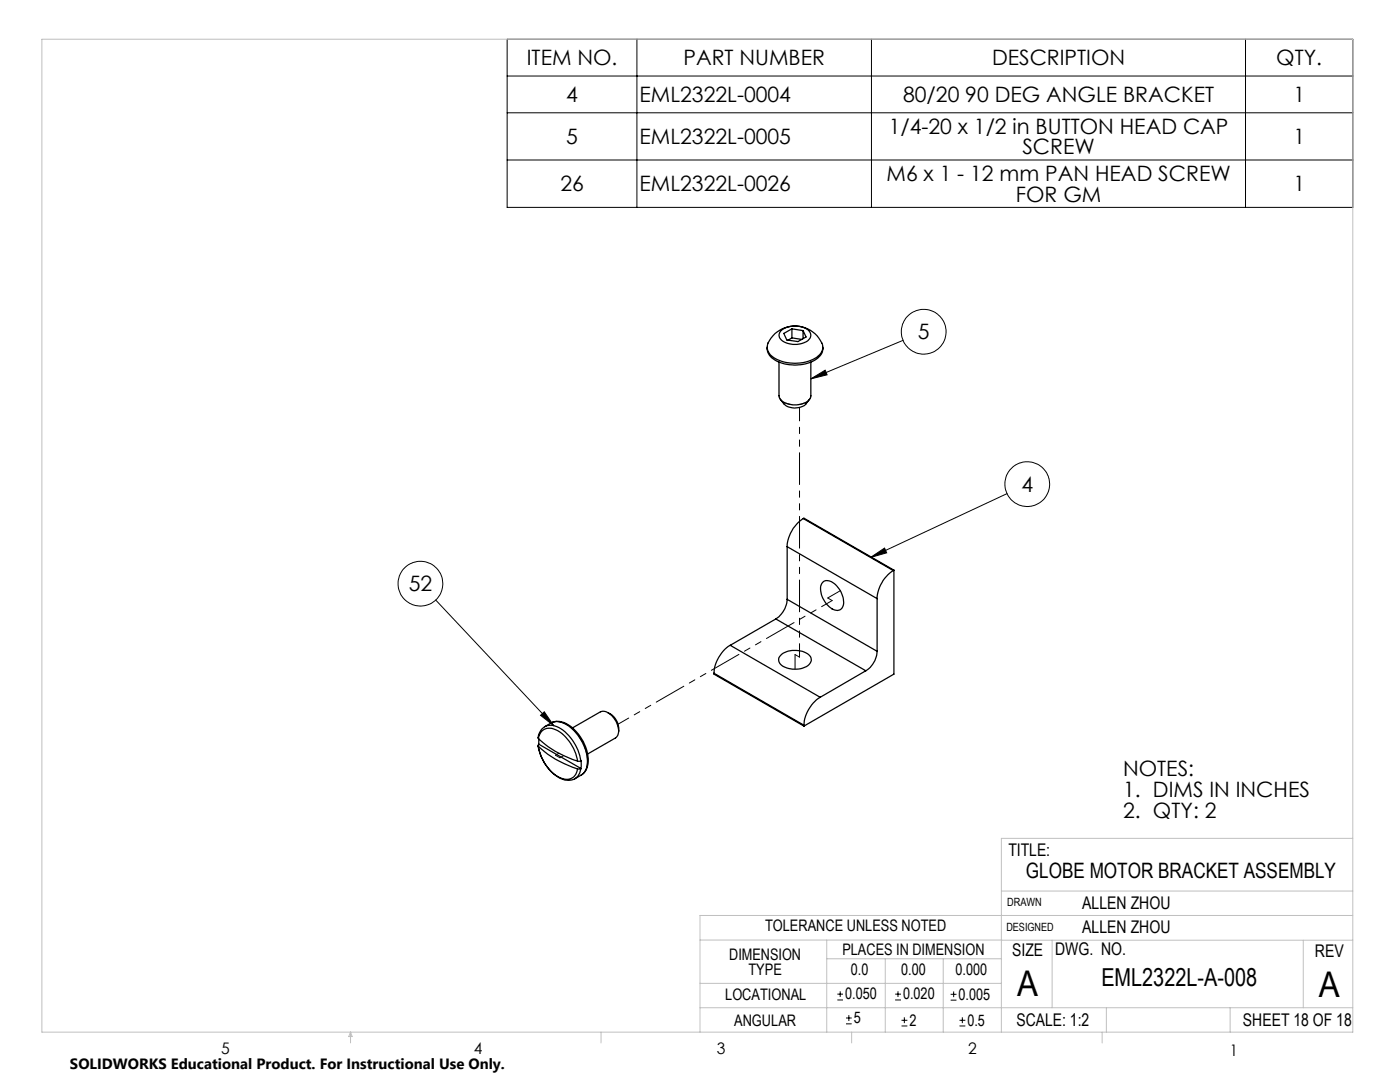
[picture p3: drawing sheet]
<svg xmlns="http://www.w3.org/2000/svg" width="279mm" height="216mm" viewBox="0 0 279 216" stroke-linecap="round" stroke-linejoin="round" font-family="sans-serif">
<g fill="none" stroke="#000" stroke-width=".2">
<path d="M101.2 7.8h168.8v33.6h-168.8zM101.2 15.2h168.8M127.1 7.8v33.6M173.9 7.8v33.6M248.6 7.8v33.6M101.2 22.5h168.8M101.2 31.9h168.8M161.8 75.6l2.9-1.7 .4 .9zM180.2 67.9l-18.4 7.7M201 98.5l-27.3 12.7M87 119.7l23.5 25.1M173.7 111.2l2.8-1.8 .5 .9z"/>
<path d="M107.9 142.7l.7-.7 1.9 2.8zM167.1 199.5h1.1M167.1 198.4h1.1M167.7 197.8v1.1M178.6 199.5h1.2M178.6 198.4h1.2M179.2 197.8v1.1M189.7 199.6h1.2M189.7 198.4h1.2M190.3 197.8v1.2M168.8 204.3h1.2M168.8 203.1h1.2"/>
<path d="M169.4 202.6v1.1M179.9 204.7h1.2M179.9 203.6h1.2M180.5 203v1.2M191.5 204.7h1.2M191.5 203.6h1.2M192.1 203v1.2"/>
<circle cx="184.3" cy="66.2" r="4.5"/>
<circle cx="205" cy="96.6" r="4.5"/>
<circle cx="83.9" cy="116.5" r="4.5"/>
</g>
<g fill="none" stroke="#c0c0c0" stroke-width=".2">
<path d="M8.4 7.8h261.6v198.2h-261.6zM199.8 177.8h70.2M270 167.3h-70.2v38.7M139.7 187.6h60.2M139.7 196.2h60.1M165 187.6v18.4M165 191.3h34.8M176.7 191.3v14.7M188.2 191.3v14.7M199.8 187.6h70.2M210 187.6v13.5M260.1 187.6v13.5"/>
<path d="M270 182.7h-130.3v23.3M70 206v2.1M70 206l.3 .8h-.7zM119.9 206v2.1M139.7 201.1h130.3M170 206v2.1M220 206v2.1M220.8 201.1v4.9M245.5 201.1v4.9"/>
</g>
<path d="M161.8 75.6l2.9-1.7 .4 .9zM173.7 111.2l2.8-1.8 .5 .9zM107.9 142.7l.7-.7 1.9 2.8z" fill="#000"/>
<g fill="none" stroke="#000" stroke-width=".25">
<path d="M153.1 69.3a3.1 3.1 0 0 0 2.5 3 8 8 0 0 0 7.9-1.2l.6-.9 .1-.9M154.7 66.6a5.9 5.9 0 0 1 9.5 2.4 2.75 2.75 0 0 1-2 2.8 8.2 8.2 0 0 1-8.5-1 2.35 2.35 0 0 1 .2-3.3zM155.5 72.2v6.8a2.36 2.36 0 0 0 2.3 1.7 3.8 3.8 0 0 0 3.9-1.3l.1-7.2M155.8 79.7l.6 .9a3.3 3.3 0 0 0 4.5 0l.6-.9M155.9 66a4.5 4.5 0 0 1 5.7 .2 1.42 1.42 0 0 1-1 2.1 4.5 4.5 0 0 1-4.9-.7l-.2-.7zM158 65.6l-1.6 .9 .6 1.3 2.2 .4 1.7-1-.6-1.2M158 65.6l2.3 .4M158 67.4l-.7 .5M158 67.4l2 .3M158 65.6v1.8M160.3 66v1.6M157.1 119.6a5.1 5.1 0 0 1-2.3 3.9"/>
<path d="M157.1 109.1l17.9 10.4M157.1 119.6l17.9 10.4M157.1 109.1v10.5M160.3 103.5a7.3 7.3 0 0 0-3.2 5.6M160.3 103.5l18 10.3M160.3 103.5l.1-.1 18 10.4M164.2 116.2a1.89 1.89 0 0 1 2.6 .5 4.6 4.6 0 0 1 1.4 4.4 1.45 1.45 0 0 1-2.4 .2 4.4 4.4 0 0 1-1.8-4.9zM175 119.5v10.5M178.3 113.8a7.3 7.3 0 0 0-3.3 5.7M178.4 113.8v20.7l-18 10.4M178.4 113.8h-.1M142.5 134.3l17.9 10.4"/>
<path d="M142.5 134.3v.2l17.9 10.4M145.7 128.8a7.1 7.1 0 0 0-3.2 5.5M145.7 128.8l18 10.3M154.8 123.5l18 10.3M154.8 123.5l-9.1 5.3M155.8 130.8a4.5 4.5 0 0 1 5.9 .2 1.57 1.57 0 0 1-1.2 2.2 4.6 4.6 0 0 1-4.9-.8l-.2-1zM163.7 139.1a7.1 7.1 0 0 0-3.3 5.6M172.8 133.8l-9.1 5.3M175 130a4.9 4.9 0 0 1-2.2 3.8M107.4 148.8a8.8 8.8 0 0 0 5.3 6.8l1.1 .1 .9-.3M107.5 147.4a2.25 2.25 0 0 1 3.4-1.8 8.6 8.6 0 0 1 4.4 6.3M107.5 147.4a19.8 19.8 0 0 0 7.8 4.5"/>
<path d="M107.5 148.9a19.8 19.8 0 0 0 7.8 4.5M107.5 148.9a8.3 8.3 0 0 0 4.6 6.4 2.18 2.18 0 0 0 3.2-1.9M107.5 147.4l.1 1.1M107.6 148.5l-.2 .2 .1 .2M107.6 148.5l8.4 4.9M108.7 145a2.72 2.72 0 0 0-1.2 2.4M108.7 145a3.9 3.9 0 0 1 4.4 1.4 9.7 9.7 0 0 1 2.8 5.4M108.7 145l1.3-.7a3.8 3.8 0 0 1 4.2 1.2 8.6 8.6 0 0 1 2.8 7.9l-.5 .9-.5 .4M110 144.3a3.7 3.7 0 0 1 4.2 .8 8.9 8.9 0 0 1 3.1 7.6l-.6 1.4-.7 .6M114.3 145.2l5.5-3.2a2.69 2.69 0 0 1 3 1.7l.5 1.1 .2 1.1M115.9 151.8l-.6 .1M115.9 151.8l.1 1.6"/>
<path d="M115.9 153.4h-.6M115.9 153.4l-.5 1.4-.7 .6 1.3-.7M116 153.4h-.1M121.3 142.2a3.7 3.7 0 0 1 2.2 3.7M123.5 145.9l-.2 .8-.5 .5-5.5 3.3M160.4 144.7v.2"/>
</g>
<path d="M117.3 151.9a9 9 0 0 0-5.3-7.8l-1.1-.1-.9 .2" fill="none" stroke="#000" stroke-width=".2" stroke-dasharray="6.3 1.3 1.3 1.3 1.3 1.3" stroke-dashoffset="3.5"/>
<path d="M165.2 119.3l2.5-1.4M166.1 119.8l-.9-.5M158.7 130.6v2.9M159.6 131.1l-.9-.5M110.9 150.7l.8 .5M111.6 150.3l-.7 .4M111.7 151.2l.8-.4M116 154.6a2.89 2.89 0 0 0 1.3-2.7" fill="none" stroke="#000" stroke-width=".2" stroke-dasharray="6.3 1.3 1.3 1.3 1.3 1.3"/>
<path d="M155.5 78.9a2.37 2.37 0 0 0 2.3 1.8 3.8 3.8 0 0 0 3.9-1.3l.1-.5" fill="none" stroke="#000" stroke-width=".2" stroke-dasharray="6.3 1.3 1.3 1.3 1.3 1.3" stroke-dashoffset="5.5"/>
<path d="M123.4 144.5l42.7-24.7" fill="none" stroke="#000" stroke-width=".2" stroke-dasharray="6.3 1.3 1.3 1.3 1.3 1.3" stroke-dashoffset="3.9"/>
<path d="M159.6 81.3v49.8" fill="none" stroke="#000" stroke-width=".2" stroke-dasharray="6.3 1.3 1.3 1.3 1.3 1.3" stroke-dashoffset="3.7"/>
<g font-size="7.1">
<text x="203" y="198.7">A</text>
<text x="263.2" y="198.9">A</text>
</g>
<text font-size="4.9" x="219.8" y="196.7">EML2322L-A-008</text>
<g font-size="4.2">
<text x="105.1" y="13">ITEM NO.</text>
<text x="136.4" y="13">PART NUMBER</text>
<text x="198" y="13">DESCRIPTION</text>
<text x="254.7" y="13">QTY.</text>
<text x="113" y="20.3">4</text>
<text x="127.6" y="20.3">EML2322L-0004</text>
<text x="180.2" y="20.3">80/20 90 DEG ANGLE BRACKET</text>
<text x="258.1" y="20.3">1</text>
<text x="113" y="28.7">5</text>
<text x="127.6" y="28.7">EML2322L-0005</text>
<text x="177.4" y="26.7">1/4-20 x 1/2 in BUTTON HEAD CAP</text>
<text x="258.1" y="28.7">1</text>
<text x="204" y="30.8">SCREW</text>
<text x="111.8" y="38.2">26</text>
<text x="127.6" y="38.2">EML2322L-0026</text>
<text x="176.9" y="36.1">M6 x 1 - 12 mm PAN HEAD SCREW</text>
<text x="202.7" y="40.2">FOR GM</text>
<text x="258.1" y="38.2">1</text>
<text x="183.2" y="67.7">5</text>
<text x="203.9" y="98.1">4</text>
<text x="81.6" y="117.9">52</text>
<text x="224.2" y="154.8">NOTES:</text>
<text x="224.2" y="158.9">1. DIMS IN INCHES</text>
<text x="224.2" y="163.1">2. QTY: 2</text>
<text x="204.8" y="175.1">GLOBE MOTOR BRACKET ASSEMBLY</text>
</g>
<g font-size="3.5">
<text x="201.2" y="170.7">TITLE:</text>
<text x="216" y="181.4">ALLEN ZHOU</text>
<text x="202" y="190.7">SIZE</text>
<text x="210.6" y="190.6">DWG. NO.</text>
<text x="216" y="186.2">ALLEN ZHOU</text>
<text x="262.4" y="190.9">REV</text>
<text x="202.9" y="204.6">SCALE: 1:2</text>
<text x="248.1" y="204.6">SHEET 18 OF 18</text>
</g>
<g font-size="3.2">
<text x="152.7" y="185.7">TOLERANCE UNLESS NOTED</text>
<text x="145.5" y="191.5">DIMENSION</text>
<text x="168.1" y="190.5">PLACES IN DIMENSION</text>
<text x="149.4" y="194.6">TYPE</text>
<text x="169.8" y="194.6">0.0</text>
<text x="179.8" y="194.6">0.00</text>
<text x="190.7" y="194.6">0.000</text>
<text x="144.7" y="199.6">LOCATIONAL</text>
<text x="168.7" y="199.4">0.050</text>
<text x="180.2" y="199.4">0.020</text>
<text x="191.3" y="199.5">0.005</text>
<text x="146.5" y="204.6">ANGULAR</text>
<text x="170.4" y="204.2">5</text>
<text x="181.5" y="204.6">2</text>
<text x="193.1" y="204.6">0.5</text>
<text x="44.2" y="210.4">5</text>
<text x="94.6" y="210.3">4</text>
<text x="143.1" y="210.4">3</text>
<text x="193.2" y="210.3">2</text>
<text x="245.4" y="210.6">1</text>
</g>
<text font-size="3" x="14" y="213.3">SOLIDWORKS Educational Product. For Instructional Use Only.</text>
<g font-size="2.3">
<text x="200.8" y="185.7">DESIGNED</text>
<text x="201" y="180.9">DRAWN</text>
</g>
</svg>
